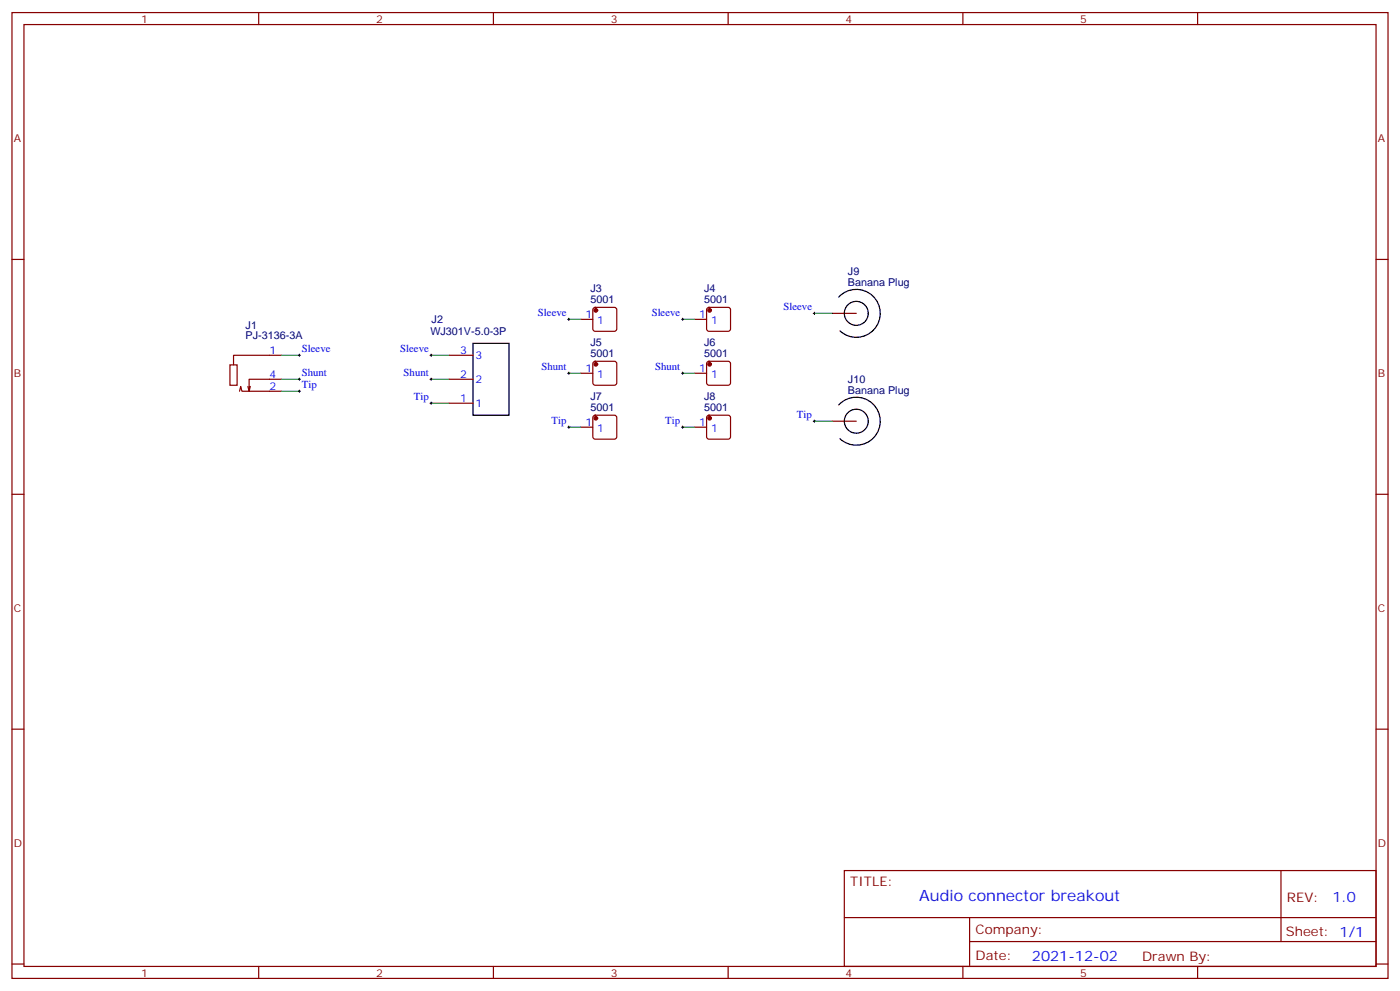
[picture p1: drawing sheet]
<svg xmlns="http://www.w3.org/2000/svg" width="412mm" height="292mm" viewBox="0 0 412 292" stroke-linecap="round" stroke-linejoin="round" font-family="sans-serif">
<g fill="none" stroke="#870000" stroke-width=".35">
<path d="M3.5 3.7h405.4v284.3h-405.4zM7.1 7.2h398.2v277.3h-398.2zM76.2 3.7v3.5M145.3 3.7v3.5M214.5 3.7v3.5M283.6 3.7v3.5M352.8 3.7v3.5M3.5 76.4h3.6M405.3 76.4h3.6M171.1 94h3.5M174.9 90.7l.4-.2h5.7l.5 .2 .2 .5v5.6l-.3 .5-.4 .2h-5.7l-.5-.2-.2-.5v-5.6zM204.6 94h3.5"/>
<path d="M208.4 90.7l.4-.2h5.7l.5 .2 .2 .5v5.6l-.2 .5-.5 .2h-5.7l-.5-.2-.2-.5v-5.6zM245.2 92.3h7M67.7 107.4h2.1v6h-2.1zM70.6 115.2l.3-1.4 .4 1.4h11.6M73 113.8l.4 1.4M82.9 104.6h-14.1v2.8M82.9 111.7h-9.5v3.5l.3-1.4M132.3 104.6h7M132.3 111.7h7M132.3 118.7h7M171.1 109.9h3.5M174.9 106.6l.4-.2h5.7l.5 .2 .2 .5v5.6l-.3 .5-.4 .2h-5.7l-.5-.2-.2-.5v-5.6z"/>
<path d="M204.6 109.9h3.5M208.4 106.6l.4-.2h5.7l.5 .2 .2 .5v5.6l-.2 .5-.5 .2h-5.7l-.5-.2-.2-.5v-5.6zM171.1 125.8h3.5M174.9 122.4l.4-.2h5.7l.5 .2 .2 .5v5.7l-.3 .5-.4 .2h-5.7l-.5-.2-.2-.5v-5.7zM204.6 125.8h3.5M208.4 122.4l.4-.2h5.7l.5 .2 .2 .5v5.7l-.2 .5-.5 .2h-5.7l-.5-.2-.2-.5v-5.7zM245.2 124h7M3.5 145.5h3.6M405.3 145.5h3.6M3.5 214.7h3.6M405.3 214.7h3.6M248.7 256.3h156.6v28.2h-156.6z"/>
<path d="M377.3 256.3v20.9M248.7 270.1h156.5M285.6 277.2h119.6M285.6 270.1v14.2M3.5 283.8h3.6M76.2 284.5v3.5M145.3 284.5v3.5M214.5 284.5v3.5M283.6 284.5v3.5M352.8 284.5v3.5M405.3 283.8h3.6"/>
</g>
<g fill="none" stroke="#000" stroke-width=".29">
<path d="M167.2 94h.7M167.6 93.7v.7M200.7 94h.7M201.1 93.7v.7M239.5 92.3h.7M239.9 91.9v.7M87.8 104.6h.7M87.8 111.7h.7M87.8 115.2h.7M88.2 104.2v.8M88.2 111.3v.7M88.2 114.8v.7"/>
<path d="M126.6 104.6h.8M126.6 111.7h.8M126.6 118.7h.8M127 104.2v.8M127 111.3v.7M127 118.4v.7M167.2 109.9h.7M167.6 109.5v.7M200.7 109.9h.7M201.1 109.5v.7M167.2 125.8h.7M167.6 125.4v.7"/>
<path d="M200.7 125.8h.7M201.1 125.4v.7M239.5 124h.7M239.9 123.6v.8"/>
</g>
<g fill="none" stroke="#008700" stroke-width=".35">
<path d="M167.6 94h3.5M201.1 94h3.5M239.9 92.3h5.3M82.9 115.2h5.3M82.9 111.7h5.3M82.9 104.6h5.3M127 111.7h5.3M127 104.6h5.3M127 118.7h5.3M167.6 109.9h3.5M201.1 109.9h3.5M167.6 125.8h3.5"/>
<path d="M201.1 125.8h3.5M239.9 124h5.3"/>
</g>
<g fill="none" stroke="#000" stroke-width=".35">
<path d="M247.1 87.5a7.1 7.1 0 0 1 9.9-.4 7.1 7.1 0 0 1 .4 10 7.1 7.1 0 0 1-10 .3M139.3 101.1h10.6v21.1h-10.6zM247.1 119.2a7.1 7.1 0 0 1 9.9-.4 7.1 7.1 0 0 1 .4 10 7.1 7.1 0 0 1-10 .4"/>
<circle cx="252.2" cy="92.3" r="3.5"/>
<circle cx="252.2" cy="124" r="3.5"/>
</g>
<g fill="#870000" stroke="#870000" stroke-width=".35">
<circle cx="175.5" cy="91.4" r=".53"/>
<circle cx="209" cy="91.4" r=".53"/>
<circle cx="175.5" cy="107.2" r=".53"/>
<circle cx="209" cy="107.2" r=".53"/>
<circle cx="175.5" cy="123.1" r=".53"/>
<circle cx="209" cy="123.1" r=".53"/>
</g>
<text font-size="4.6" fill="#00f" x="270.8" y="265.3">Audio connector breakout</text>
<g font-size="4.2" fill="#00f">
<text x="392.5" y="265.6">1.0</text>
<text x="304" y="282.9">2021-12-02</text>
</g>
<g font-size="3.9" fill="#800">
<text x="250.5" y="260.9">TITLE:</text>
<text x="379.1" y="265.6">REV:</text>
<text x="287.4" y="275.1">Company:</text>
<text x="378.7" y="275.7">Sheet: 1/1</text>
<text x="287.4" y="282.8">Date:</text>
<text x="336.4" y="282.8">Drawn By:</text>
</g>
<g font-size="3.2" fill="#800">
<text x="41.6" y="6.7">1</text>
<text x="110.8" y="6.7">2</text>
<text x="179.9" y="6.7">3</text>
<text x="249.1" y="6.7">4</text>
<text x="318.2" y="6.7">5</text>
<text x="4.1" y="41.8">A</text>
<text x="405.9" y="41.8">A</text>
<text x="4.1" y="110.9">B</text>
<text x="405.9" y="110.9">B</text>
<text x="4.1" y="180.1">C</text>
<text x="405.9" y="180.1">C</text>
<text x="4.1" y="249.2">D</text>
<text x="405.9" y="249.2">D</text>
<text x="41.6" y="287.5">1</text>
<text x="110.8" y="287.5">2</text>
<text x="179.9" y="287.5">3</text>
<text x="249.1" y="287.5">4</text>
<text x="318.2" y="287.5">5</text>
</g>
<g font-size="3.2" fill="#000080">
<text x="249.8" y="81">J9</text>
<text x="173.9" y="89.3">5001</text>
<text x="173.9" y="86.1">J3</text>
<text x="207.4" y="89.3">5001</text>
<text x="207.4" y="86.1">J4</text>
<text x="249.8" y="84.1">Banana Plug</text>
<text x="127.2" y="95.1">J2</text>
<text x="72.4" y="99.9">PJ-3136-3A</text>
<text x="72.4" y="97">J1</text>
<text x="126.8" y="98.7">WJ301V-5.0-3P</text>
<text x="173.9" y="102">J5</text>
<text x="207.4" y="102">J6</text>
<text x="173.9" y="105.1">5001</text>
<text x="207.4" y="105.1">5001</text>
<text x="249.8" y="112.7">J10</text>
<text x="173.9" y="117.8">J7</text>
<text x="207.4" y="117.8">J8</text>
<text x="249.8" y="115.9">Banana Plug</text>
<text x="173.9" y="121">5001</text>
<text x="207.4" y="121">5001</text>
</g>
<g font-size="3.2" fill="#00f">
<text x="158.5" y="93.1">Sleeve</text>
<text x="172.4" y="93.7">1</text>
<text x="175.9" y="95.4">1</text>
<text x="192" y="93.1">Sleeve</text>
<text x="205.9" y="93.7">1</text>
<text x="209.4" y="95.4">1</text>
<text x="230.8" y="91.4">Sleeve</text>
<text x="79.4" y="104.2">1</text>
<text x="88.9" y="103.7">Sleeve</text>
<text x="117.9" y="103.7">Sleeve</text>
<text x="135.6" y="104.2">3</text>
<text x="140.1" y="105.7">3</text>
<text x="79.4" y="111.3">4</text>
<text x="88.9" y="110.8">Shunt</text>
<text x="118.9" y="110.8">Shunt</text>
<text x="135.6" y="111.3">2</text>
<text x="140.1" y="112.7">2</text>
<text x="159.5" y="109">Shunt</text>
<text x="172.4" y="109.5">1</text>
<text x="175.9" y="111.3">1</text>
<text x="193" y="109">Shunt</text>
<text x="205.9" y="109.5">1</text>
<text x="209.4" y="111.3">1</text>
<text x="79.4" y="114.8">2</text>
<text x="88.9" y="114.3">Tip</text>
<text x="121.9" y="117.8">Tip</text>
<text x="135.6" y="118.4">1</text>
<text x="140.1" y="119.8">1</text>
<text x="162.5" y="124.9">Tip</text>
<text x="172.4" y="125.4">1</text>
<text x="196" y="124.9">Tip</text>
<text x="205.9" y="125.4">1</text>
<text x="234.8" y="123.1">Tip</text>
<text x="175.9" y="127.2">1</text>
<text x="209.4" y="127.2">1</text>
</g>
</svg>
